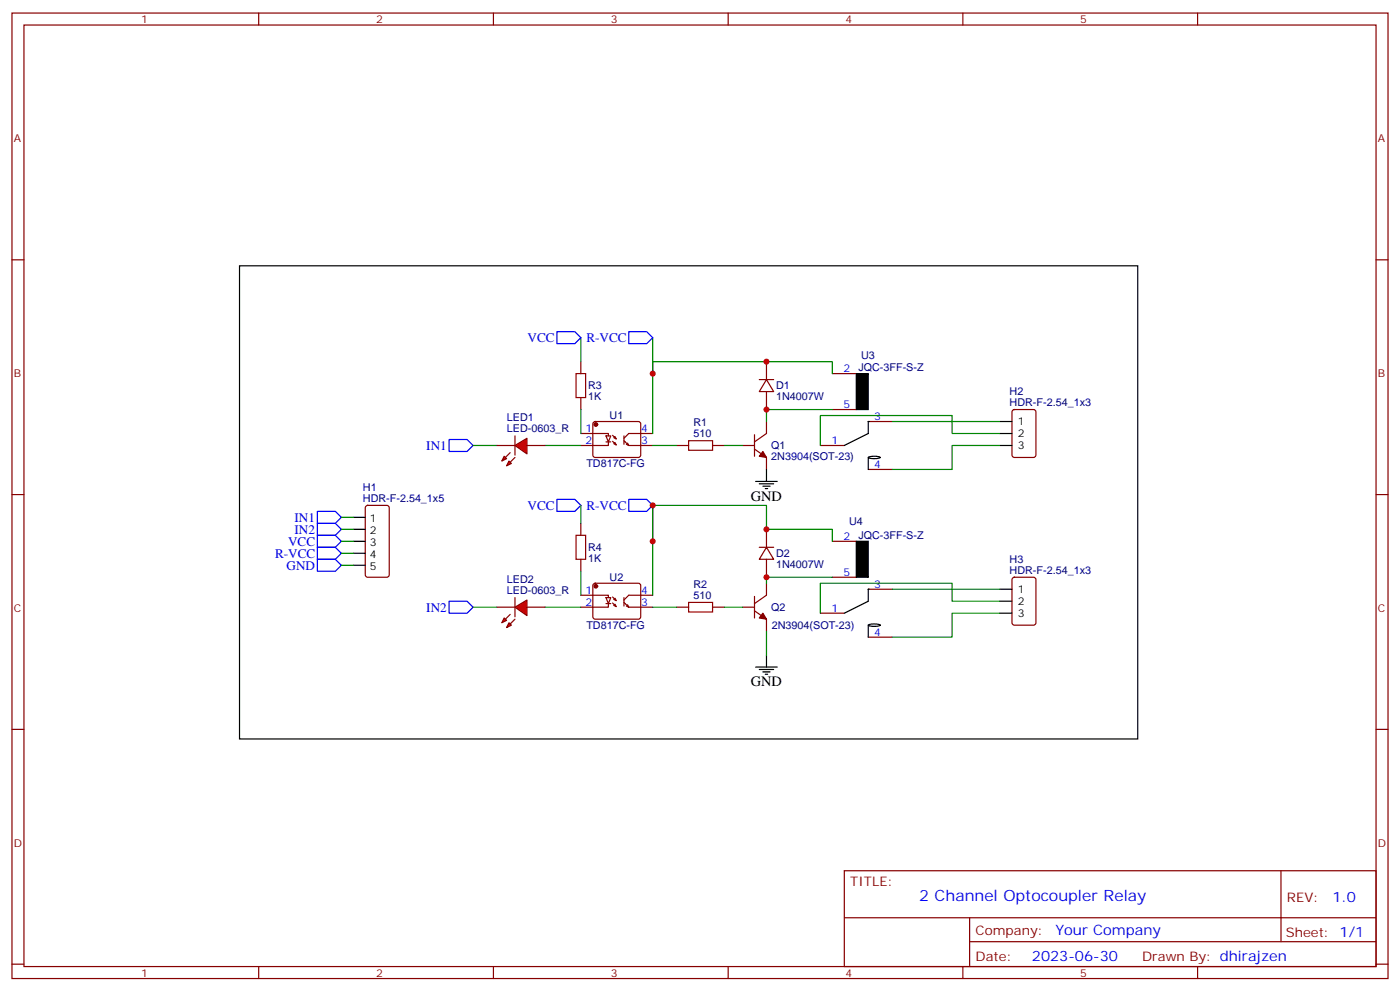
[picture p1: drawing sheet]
<svg xmlns="http://www.w3.org/2000/svg" width="412mm" height="292mm" viewBox="0 0 412 292" stroke-linecap="round" stroke-linejoin="round" font-family="sans-serif">
<g fill="none" stroke="#870000" stroke-width=".35">
<path d="M3.5 3.8h405.4v284.4h-405.4zM7.1 7.4h398.2v277.3h-398.2zM76.2 3.8v3.6M145.3 3.8v3.6M214.5 3.8v3.6M283.6 3.8v3.6M352.8 3.8v3.6M3.5 76.5h3.6M405.3 76.5h3.6M171.1 127.7h8.1v.7M174.9 124.3l.4-.2h12.7l.5 .2 .2 .5v9.5l-.7 .4h-12.9l-.5-.7v-9.2zM178.5 128.4h1.4l-.7 1.7z"/>
<path d="M178.5 130.1h1.4M179.2 130.1v1.1h-8.1M180.4 128.2l1.1 1.1-.3-.7M180.4 130l1.1 1-.3-.7M180.8 128.9l.7 .4M180.8 130.7l.7 .3M183.8 129.8l1.4 1.4-.3-.7M183.8 128.4v2.4M184.5 130.8l.7 .4h7.1M192.3 127.7h-7.1l-1.4 1.4M3.5 145.7h3.6M405.3 145.7h3.6"/>
<path d="M171.1 175.3h8.1v.7M174.9 172l.4-.2h12.7l.5 .2 .2 .5v9.4l-.7 .5-12.9-.1-.5-.7v-9.1zM178.5 176h1.4l-.7 1.8zM178.5 177.8h1.4M179.2 177.8v1h-8.1M180.4 175.8l1.1 1.1-.3-.7M180.4 177.6l1.1 1-.3-.7M180.8 176.5l.7 .4M180.8 178.3l.7 .3M183.8 177.4l1.4 1.4-.3-.7M183.8 176v2.5M184.5 178.5l.7 .3h7.1"/>
<path d="M192.3 175.3h-7.1l-1.4 1.4M3.5 214.8h3.6M405.3 214.8h3.6M248.7 256.4h156.6v28.3h-156.6zM377.3 256.5v20.8M248.7 270.3h156.5M285.6 277.3h119.6M285.6 270.3v14.1M3.5 284h3.6M76.2 284.7v3.5M145.3 284.7v3.5M214.5 284.7v3.5"/>
<path d="M283.6 284.7v3.5M352.8 284.7v3.5M405.3 284h3.6"/>
</g>
<g fill="#870000" stroke="#870000" stroke-width=".35">
<circle cx="175.5" cy="125" r=".53"/>
<circle cx="175.5" cy="172.6" r=".53"/>
</g>
<path d="M132.3 129.4h5.3l1.7 1.8-1.7 1.8h-5.3zM164 147.1h5.3l1.8 1.7-1.8 1.8h-5.3zM185.2 147.1h5.3l1.8 1.7-1.8 1.8h-5.3zM132.3 177.1h5.3l1.7 1.7-1.7 1.8h-5.3z" fill="none" stroke="#00f" stroke-width=".35"/>
<path d="M192.3 99.4v28.3M139.3 131.2h7.1M160.5 131.2h10.6M192.3 148.8v26.5M139.3 178.8h7.1M160.5 178.8h10.6" fill="none" stroke="#008700" stroke-width=".35"/>
<g fill="#f00" stroke="#870000" stroke-width=".35">
<path d="M151.7 131.2l3.5-2.1v4.6z"/>
<path d="M151.7 128.4v5.6z"/>
</g>
<g fill="#870000" stroke="#870000" stroke-width=".35">
<path d="M151.7 134.7l-1.4 1.4z"/>
<path d="M150.3 133.3l-1.4 1.4z"/>
</g>
<g fill="#f00" stroke="#870000" stroke-width=".35">
<path d="M149.9 135.8l.7 .7-1.4 .7z"/>
<path d="M148.5 134.4l.7 .7-1.4 .7z"/>
</g>
<path d="M146.4 131.2h5.3M155.2 131.2h5.3" fill="none" stroke="#870000" stroke-width=".35"/>
<g fill="#f00" stroke="#870000" stroke-width=".35">
<path d="M151.7 178.8l3.5-2.1v4.6z"/>
<path d="M151.7 176v5.6z"/>
</g>
<g fill="#870000" stroke="#870000" stroke-width=".35">
<path d="M151.7 182.4l-1.4 1.4z"/>
<path d="M150.3 180.9l-1.4 1.5z"/>
</g>
<g fill="#f00" stroke="#870000" stroke-width=".35">
<path d="M149.9 183.4l.7 .7-1.4 .7z"/>
<path d="M148.5 182l.7 .7-1.4 .7z"/>
</g>
<g fill="none" stroke="#870000" stroke-width=".35">
<path d="M171.1 106.5v3.5M171.1 117.1v3.5M223.7 111.8h4.2M225.8 111.8l2.1 3.5h-4.2zM225.8 106.5v5.3M225.8 115.3v5.3M245.2 110h7M199.3 131.2h3.5M209.9 131.2h3.5M218.7 131.2h3.5M222.2 132.3l3.6 2.4v3.6M222.2 128v6.4"/>
<path d="M225.8 124.1v3.6l-3.6 2.4M241.7 131.2h7M245.2 120.6h7M255.8 124.1h7M255.8 138.3h7M298.3 120.8l.5-.2h5.6l.7 .4 .1 13-.5 .7h-5.9l-.6-.4-.1-13zM107.8 149l.5-.2h5.6l.7 .5 .1 20-.5 .6-5.9 .1-.6-.5-.1-20zM171.1 154.1v3.6M225.8 155.9v5.3M245.2 159.4h7M146.4 178.8h5.3M155.2 178.8h5.3"/>
<path d="M171.1 164.7v3.5M199.3 178.8h3.5M209.9 178.8h3.5M218.7 178.8h3.5M222.2 179.9l3.6 2.5v3.5M222.2 175.6v6.4M223.7 161.2h4.2M225.8 161.2l2.1 3.5h-4.2zM225.8 164.7v5.3M225.8 171.8v3.5l-3.6 2.5M245.2 170h7M255.8 173.5h7"/>
<path d="M298.3 170.2l.5-.2h5.6l.7 .4 .1 13-.5 .7h-5.9l-.6-.4-.1-13zM241.7 180.6h7M255.8 187.6h7"/>
</g>
<g fill="none" stroke="#000" stroke-width=".35">
<path d="M225.8 138.3v3.5M255.8 124.1v3.6l-7.1 3.5M255.8 134.7v3.6M255.9 134.6a5.1 5.1 0 0 1 3.4 .1 4.6 4.6 0 0 1-3.5 0zM294.6 131.2h3.5M294.6 124.1h3.5M294.6 127.7h3.5M104.1 152.4h3.5M104.1 155.9h3.5M104.1 159.4h3.5M222.6 141.8h6.4M223.7 142.5h4.2"/>
<path d="M224.7 143.2h2.1M225.4 143.9h.7M104.1 162.9h3.5M104.1 166.5h3.5M255.8 173.5v3.6l-7.1 3.5M294.6 173.5h3.5M294.6 177.1h3.5M222.6 196.5h6.4M223.7 197.2h4.2M224.7 197.9h2.1M225.4 198.6h.7M225.8 192.9v3.6"/>
<path d="M255.8 184.1v3.5M255.9 184a5.1 5.1 0 0 1 3.4 .1 4.6 4.6 0 0 1-3.5 0zM294.6 180.6h3.5"/>
</g>
<g fill="#000">
<circle cx="255.8" cy="124.1" r=".18"/>
<circle cx="255.8" cy="173.5" r=".18"/>
</g>
<path d="M252.2 110h3.6v10.6h-3.6zM252.2 159.4h3.6v10.6h-3.6z" fill="#000" stroke="#000" stroke-width=".35"/>
<g fill="#870000" stroke="#870000" stroke-width=".35">
<path d="M224.7 133l1.1 1.7-2.1-.3z"/>
<path d="M224.7 180.6l1.1 1.8-2.1-.4z"/>
</g>
<g fill="none" stroke="#008700" stroke-width=".35">
<path d="M171.1 99.4v7.1M192.3 110v-3.5h52.9v3.5M171.1 120.6v7.1M192.3 131.2h7M213.4 131.2h5.3M245.2 120.6h-19.4v3.5M262.8 124.1h31.8M294.6 127.7h-14.1v-5.3h-38.8v8.8M294.6 131.2h-14.1v7.1h-17.7M100.5 152.4h3.6M100.5 155.9h3.6M100.5 159.4h3.6"/>
<path d="M171.1 148.8v5.3M192.3 159.4v-10.6h33.5v7.1h19.4v3.5M100.5 162.9h3.6M100.5 166.5h3.6M171.1 168.2v7.1M192.3 178.8h7M213.4 178.8h5.3M245.2 170h-19.4v1.8M262.8 173.5h31.8M294.6 177.1h-14.1v-5.3h-38.8v8.8M225.8 185.9v7M294.6 180.6h-14.1v7h-17.7"/>
</g>
<path d="M169.7 110h2.8v7.1h-2.8zM202.8 129.8h7.1v2.8h-7.1zM169.7 157.7h2.8v7h-2.8zM202.8 177.4h7.1v2.8h-7.1z" fill="none" stroke="#a10000" stroke-width=".35"/>
<path d="M164 97.7h5.3l1.8 1.7-1.8 1.8h-5.3zM185.2 97.7h5.3l1.8 1.7-1.8 1.8h-5.3zM93.5 150.6h5.3l1.7 1.8-1.7 1.7h-5.3zM93.5 154.1h5.3l1.7 1.8-1.7 1.8h-5.3zM93.5 157.7h5.3l1.7 1.7-1.7 1.8h-5.3zM93.5 161.2h5.3l1.7 1.7-1.7 1.8h-5.3zM93.5 164.7h5.3l1.7 1.8-1.7 1.7h-5.3z" fill="none" stroke="#00f" stroke-width=".35"/>
<g fill="#c00">
<circle cx="225.8" cy="120.6" r=".88"/>
<circle cx="225.8" cy="155.9" r=".88"/>
<circle cx="225.8" cy="170" r=".88"/>
<circle cx="192.3" cy="159.4" r=".88"/>
<circle cx="225.8" cy="106.5" r=".88"/>
<circle cx="192.3" cy="148.8" r=".88"/>
<circle cx="192.3" cy="110" r=".88"/>
</g>
<path d="M70.6 78.3h264.5v139.3h-264.5z" fill="none" stroke="#000" stroke-width=".35"/>
<text font-size="4.6" fill="#00f" x="270.8" y="265.5">2 Channel Optocoupler Relay</text>
<g font-size="4.2">
<text x="221.2" y="147.4">GND</text>
<text x="221.2" y="202.1">GND</text>
</g>
<g font-size="4.2" fill="#00f">
<text x="392.5" y="265.7">1.0</text>
<text x="310.9" y="275.3">Your Company</text>
<text x="304" y="283.1">2023-06-30</text>
</g>
<g font-size="3.9" fill="#00f">
<text x="155.4" y="100.7">VCC</text>
<text x="172.7" y="100.7">R-VCC</text>
<text x="125.6" y="132.5">IN1</text>
<text x="86.8" y="153.6">IN1</text>
<text x="155.4" y="150.1">VCC</text>
<text x="172.7" y="150.1">R-VCC</text>
<text x="84.9" y="160.7">VCC</text>
<text x="86.8" y="157.2">IN2</text>
<text x="81" y="164.2">R-VCC</text>
<text x="84.4" y="167.7">GND</text>
<text x="125.6" y="180.1">IN2</text>
</g>
<g font-size="3.9" fill="#800">
<text x="250.5" y="261">TITLE:</text>
<text x="379.1" y="265.7">REV:</text>
<text x="287.4" y="275.2">Company:</text>
<text x="378.7" y="275.8">Sheet: 1/1</text>
<text x="287.4" y="282.9">Date:</text>
<text x="336.4" y="283">Drawn By: dhirajzen</text>
</g>
<g font-size="3.2" fill="#800">
<text x="41.6" y="6.8">1</text>
<text x="110.8" y="6.8">2</text>
<text x="179.9" y="6.8">3</text>
<text x="249.1" y="6.8">4</text>
<text x="318.2" y="6.8">5</text>
<text x="4.1" y="41.9">A</text>
<text x="405.9" y="41.9">A</text>
<text x="4.1" y="111.1">B</text>
<text x="405.9" y="111.1">B</text>
<text x="4.1" y="180.2">C</text>
<text x="405.9" y="180.2">C</text>
<text x="4.1" y="249.4">D</text>
<text x="405.9" y="249.4">D</text>
<text x="41.6" y="287.7">1</text>
<text x="110.8" y="287.7">2</text>
<text x="179.9" y="287.7">3</text>
<text x="249.1" y="287.7">4</text>
<text x="318.2" y="287.7">5</text>
</g>
<g font-size="3.2" fill="#000080">
<text x="253.7" y="105.9">U3</text>
<text x="252.8" y="109.4">JQC-3FF-S-Z</text>
<text x="173.2" y="117.9">1K</text>
<text x="173.2" y="114.7">R3</text>
<text x="228.6" y="117.9">1N4007W</text>
<text x="228.6" y="114.7">D1</text>
<text x="297.4" y="119.6">HDR-F-2.54_1x3</text>
<text x="297.4" y="116.4">H2</text>
<text x="149.3" y="124.1">LED1</text>
<text x="179.6" y="123.5">U1</text>
<text x="204.3" y="125.6">R1</text>
<text x="149.3" y="127.3">LED-0603_R</text>
<text x="204.3" y="128.7">510</text>
<text x="172.7" y="137.6">TD817C-FG</text>
<text x="227.2" y="135.5">2N3904(SOT-23)</text>
<text x="227.2" y="132.3">Q1</text>
<text x="106.9" y="147.8">HDR-F-2.54_1x5</text>
<text x="106.9" y="144.6">H1</text>
<text x="250.1" y="154.5">U4</text>
<text x="252.8" y="158.8">JQC-3FF-S-Z</text>
<text x="173.2" y="165.5">1K</text>
<text x="173.2" y="162.3">R4</text>
<text x="228.6" y="167.3">1N4007W</text>
<text x="228.6" y="164.1">D2</text>
<text x="297.4" y="165.8">H3</text>
<text x="149.3" y="171.7">LED2</text>
<text x="179.6" y="171.1">U2</text>
<text x="204.3" y="173.2">R2</text>
<text x="297.4" y="168.9">HDR-F-2.54_1x3</text>
<text x="149.3" y="174.9">LED-0603_R</text>
<text x="204.3" y="176.4">510</text>
<text x="227.2" y="179.9">Q2</text>
<text x="172.7" y="185.2">TD817C-FG</text>
<text x="227.4" y="185.3">2N3904(SOT-23)</text>
</g>
<g font-size="3.2" fill="#00f">
<text x="248.5" y="109.7">2</text>
<text x="248.5" y="120.3">5</text>
<text x="257.5" y="123.8">3</text>
<text x="172.4" y="127.3">1</text>
<text x="172.4" y="130.8">2</text>
<text x="188.9" y="130.8">3</text>
<text x="188.9" y="127.3">4</text>
<text x="244.9" y="130.8">1</text>
<text x="257.5" y="137.9">4</text>
<text x="248.5" y="159.1">2</text>
<text x="248.5" y="169.7">5</text>
<text x="257.5" y="173.2">3</text>
<text x="172.4" y="174.9">1</text>
<text x="172.4" y="178.5">2</text>
<text x="188.9" y="178.5">3</text>
<text x="188.9" y="174.9">4</text>
<text x="244.9" y="180.2">1</text>
<text x="257.5" y="187.3">4</text>
</g>
<g font-size="3.2">
<text x="299.9" y="125.2">1</text>
<text x="299.9" y="128.7">2</text>
<text x="299.9" y="132.3">3</text>
<text x="108.9" y="153.8">1</text>
<text x="108.9" y="157.3">2</text>
<text x="108.9" y="160.8">3</text>
<text x="108.9" y="164.4">4</text>
<text x="108.9" y="167.9">5</text>
<text x="299.9" y="174.6">1</text>
<text x="299.9" y="178.1">2</text>
<text x="299.9" y="181.6">3</text>
</g>
</svg>
